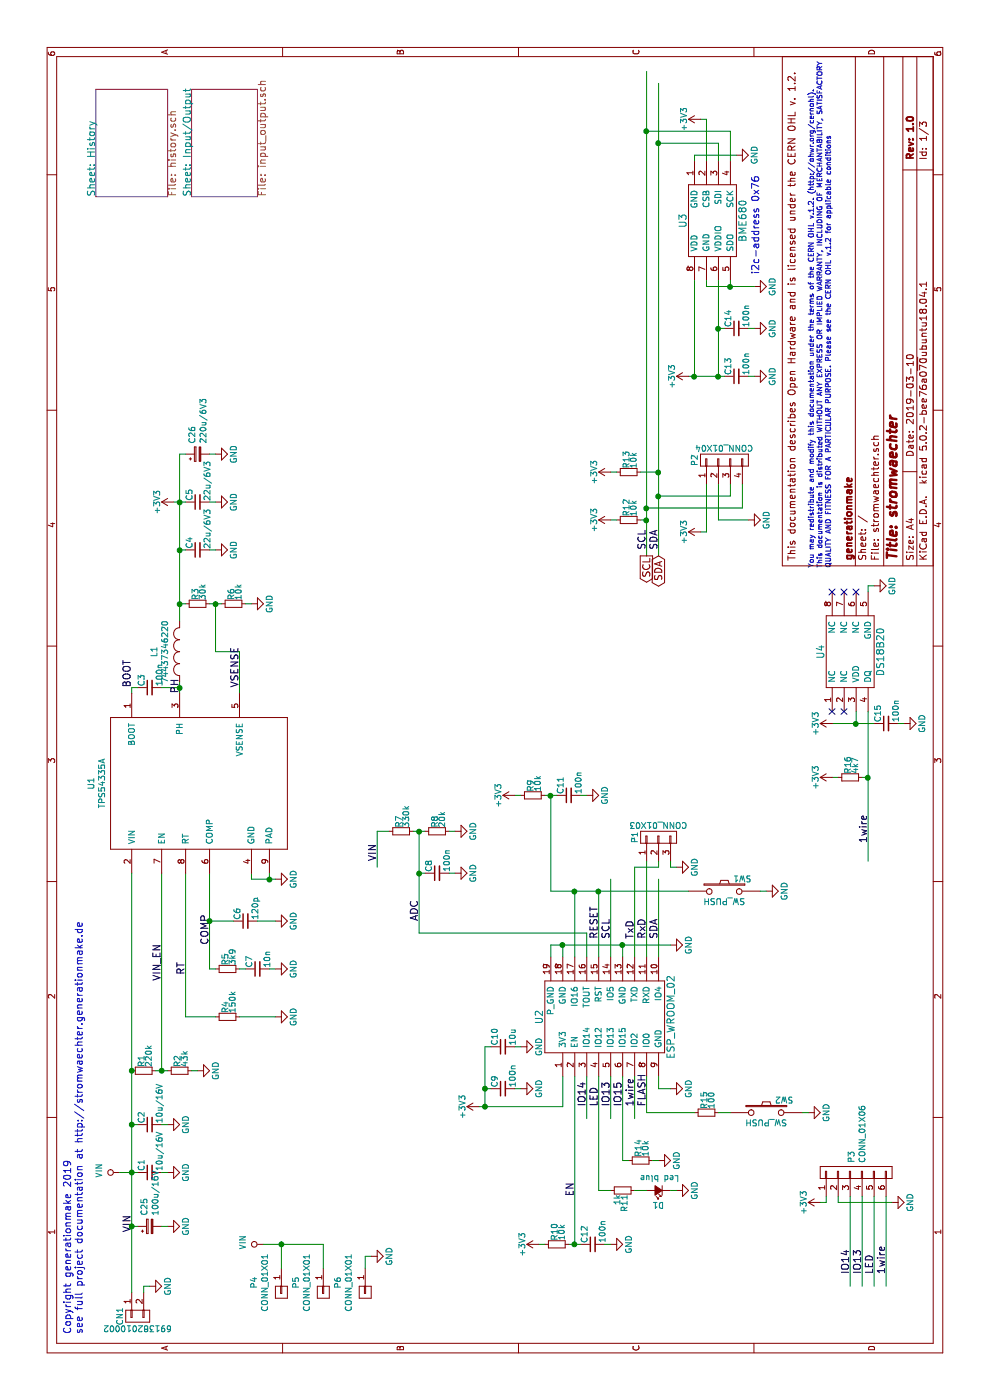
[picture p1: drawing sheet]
EESchema Schematic File Version 4
LIBS:stromwaechter-cache
EELAYER 26 0
EELAYER END
$Descr A4 11693 8268
encoding utf-8
Sheet 1 3
Title "stromwaechter"
Date "2019-03-10"
Rev "1.0"
Comp "generationmake"
Comment1 ""
Comment2 ""
Comment3 ""
Comment4 "This documentation describes Open Hardware and is licensed under the CERN OHL v. 1.2."
$EndDescr
$Comp
L CON_wuerth:691382000002 CN1
U 1 1
P 700 1150
F 0 "CN1" H 700 1300 50  0000 C CNN
F 1 "691382010002" V 800 1150 50  0000 C CNN
F 2 "CON_wuerth:WR-TBL_691382010002" H 600 1200 50  0001 C CNN
F 3 "" H 700 800 50  0000 C CNN
	1    700  1150
	-1   0    0    -1  
$EndComp
$Comp
L IC_sensor:DS18B20 U4
U 1 1
P 6250 7100
F 0 "U4" H 6250 7350 60  0000 C CNN
F 1 "DS18B20" H 6250 6850 60  0000 C CNN
F 2 "SOIC:SOIC-8_3.9x4.9mm_Pitch1.27mm" H 6150 7250 60  0001 C CNN
F 3 "" H 6250 7100 60  0000 C CNN
	1    6250 7100
	1    0    0    -1  
$EndComp
$Comp
L MODULE_compute:ESP_WROOM_02 U2
U 1 1
P 3200 5050
F 0 "U2" H 3200 5600 60  0000 C CNN
F 1 "ESP_WROOM_02" H 3200 4500 60  0000 C CNN
F 2 "MODULE_compute:ESP-WROOM-02" H 3100 5500 60  0001 C CNN
F 3 "" H 3200 5050 60  0000 C CNN
	1    3200 5050
	1    0    0    -1  
$EndComp
$Comp
L IC_sensor:BME680 U3
U 1 1
P 9850 5950
F 0 "U3" H 9850 6200 60  0000 C CNN
F 1 "BME680" H 9850 5700 60  0000 C CNN
F 2 "IC_sensor:BME680" H 9750 6100 60  0001 C CNN
F 3 "" H 9850 5950 60  0000 C CNN
	1    9850 5950
	1    0    0    -1  
$EndComp
$Comp
L power-supply:GND #PWR026
U 1 1
P 2600 5600
F 0 "#PWR026" H 2600 5350 50  0001 C CNN
F 1 "GND" H 2600 5450 50  0000 C CNN
F 2 "" H 2600 5600 50  0000 C CNN
F 3 "" H 2600 5600 50  0000 C CNN
	1    2600 5600
	1    0    0    -1  
$EndComp
$Comp
L power-supply:GND #PWR027
U 1 1
P 3800 5600
F 0 "#PWR027" H 3800 5350 50  0001 C CNN
F 1 "GND" H 3800 5450 50  0000 C CNN
F 2 "" H 3800 5600 50  0000 C CNN
F 3 "" H 3800 5600 50  0000 C CNN
	1    3800 5600
	1    0    0    -1  
$EndComp
Wire Wire Line
	3700 4600 3800 4600
Wire Wire Line
	3800 4600 3800 4700
Wire Wire Line
	2700 5500 2600 5500
Wire Wire Line
	2600 5500 2600 5600
Wire Wire Line
	3700 5200 3800 5200
Connection ~ 3800 5200
Wire Wire Line
	3700 4700 3800 4700
Connection ~ 3800 4700
$Comp
L devices:C_0603 C12
U 1 1
P 1300 4950
F 0 "C12" H 1310 5020 50  0000 L CNN
F 1 "100n" H 1310 4870 50  0000 L CNN
F 2 "capacitors:C_0603" H 1300 4800 50  0001 C CNN
F 3 "" H 1300 4950 50  0000 C CNN
	1    1300 4950
	1    0    0    -1  
$EndComp
$Comp
L devices:R_0603 R10
U 1 1
P 1300 4650
F 0 "R10" H 1330 4670 50  0000 L CNN
F 1 "10k" H 1330 4610 50  0000 L CNN
F 2 "resistors:R_0603" H 1300 4500 50  0001 C CNN
F 3 "" H 1300 4650 50  0000 C CNN
	1    1300 4650
	1    0    0    -1  
$EndComp
$Comp
L power-supply:GND #PWR022
U 1 1
P 1300 5100
F 0 "#PWR022" H 1300 4850 50  0001 C CNN
F 1 "GND" H 1300 4950 50  0000 C CNN
F 2 "" H 1300 5100 50  0000 C CNN
F 3 "" H 1300 5100 50  0000 C CNN
	1    1300 5100
	1    0    0    -1  
$EndComp
$Comp
L power-supply:+3V3 #PWR020
U 1 1
P 1300 4500
F 0 "#PWR020" H 1300 4350 50  0001 C CNN
F 1 "+3V3" H 1300 4640 50  0000 C CNN
F 2 "" H 1300 4500 50  0000 C CNN
F 3 "" H 1300 4500 50  0000 C CNN
	1    1300 4500
	1    0    0    -1  
$EndComp
$Comp
L devices:C_0603 C9
U 1 1
P 2600 4200
F 0 "C9" H 2610 4270 50  0000 L CNN
F 1 "100n" H 2610 4120 50  0000 L CNN
F 2 "capacitors:C_0603" H 2600 4050 50  0001 C CNN
F 3 "" H 2600 4200 50  0000 C CNN
	1    2600 4200
	1    0    0    -1  
$EndComp
$Comp
L devices:C_0603 C10
U 1 1
P 2950 4200
F 0 "C10" H 2960 4270 50  0000 L CNN
F 1 "10u" H 2960 4120 50  0000 L CNN
F 2 "capacitors:C_0603" H 2950 4050 50  0001 C CNN
F 3 "" H 2950 4200 50  0000 C CNN
	1    2950 4200
	1    0    0    -1  
$EndComp
$Comp
L power-supply:GND #PWR019
U 1 1
P 2950 4350
F 0 "#PWR019" H 2950 4100 50  0001 C CNN
F 1 "GND" H 2950 4200 50  0000 C CNN
F 2 "" H 2950 4350 50  0000 C CNN
F 3 "" H 2950 4350 50  0000 C CNN
	1    2950 4350
	1    0    0    -1  
$EndComp
$Comp
L power-supply:GND #PWR018
U 1 1
P 2600 4350
F 0 "#PWR018" H 2600 4100 50  0001 C CNN
F 1 "GND" H 2600 4200 50  0000 C CNN
F 2 "" H 2600 4350 50  0000 C CNN
F 3 "" H 2600 4350 50  0000 C CNN
	1    2600 4350
	1    0    0    -1  
$EndComp
$Comp
L power-supply:+3V3 #PWR016
U 1 1
P 2450 4000
F 0 "#PWR016" H 2450 3850 50  0001 C CNN
F 1 "+3V3" H 2450 4140 50  0000 C CNN
F 2 "" H 2450 4000 50  0000 C CNN
F 3 "" H 2450 4000 50  0000 C CNN
	1    2450 4000
	1    0    0    -1  
$EndComp
Wire Wire Line
	2450 4000 2450 4050
Wire Wire Line
	2450 4700 2700 4700
Wire Wire Line
	2450 4050 2600 4050
Wire Wire Line
	2950 4050 2950 4100
Connection ~ 2450 4050
Wire Wire Line
	2600 4100 2600 4050
Connection ~ 2600 4050
Wire Wire Line
	2600 4350 2600 4300
Wire Wire Line
	2950 4350 2950 4300
Wire Wire Line
	1300 4850 1300 4800
Wire Wire Line
	1300 4550 1300 4500
Wire Wire Line
	1300 5100 1300 5050
Wire Wire Line
	2700 4800 1300 4800
Connection ~ 1300 4800
$Comp
L devices:R_0603 R14
U 1 1
P 2000 5350
F 0 "R14" H 2030 5370 50  0000 L CNN
F 1 "10k" H 2030 5310 50  0000 L CNN
F 2 "resistors:R_0603" H 2000 5200 50  0001 C CNN
F 3 "" H 2000 5350 50  0000 C CNN
	1    2000 5350
	1    0    0    -1  
$EndComp
$Comp
L power-supply:GND #PWR025
U 1 1
P 2000 5500
F 0 "#PWR025" H 2000 5250 50  0001 C CNN
F 1 "GND" H 2000 5350 50  0000 C CNN
F 2 "" H 2000 5500 50  0000 C CNN
F 3 "" H 2000 5500 50  0000 C CNN
	1    2000 5500
	1    0    0    -1  
$EndComp
Wire Wire Line
	2700 5200 2000 5200
$Comp
L mechanical-connectors:CONN_01X03 P1
U 1 1
P 4700 5500
F 0 "P1" H 4700 5700 50  0000 C CNN
F 1 "CONN_01X03" V 4800 5500 50  0000 C CNN
F 2 "pin_headers:Pin_Header_Straight_1x03" H 4700 5500 50  0001 C CNN
F 3 "" H 4700 5500 50  0000 C CNN
	1    4700 5500
	1    0    0    -1  
$EndComp
$Comp
L power-supply:GND #PWR029
U 1 1
P 4450 5650
F 0 "#PWR029" H 4450 5400 50  0001 C CNN
F 1 "GND" H 4450 5500 50  0000 C CNN
F 2 "" H 4450 5650 50  0000 C CNN
F 3 "" H 4450 5650 50  0000 C CNN
	1    4450 5650
	1    0    0    -1  
$EndComp
Wire Wire Line
	3700 5400 4500 5400
Wire Wire Line
	4500 5600 4450 5600
Wire Wire Line
	4450 5600 4450 5650
Text Label 3850 5300 0    60   ~ 0
TxD
Text Label 3850 5400 0    60   ~ 0
RxD
Text Label 2450 5200 0    60   ~ 0
IO15
Text Label 1700 4800 0    60   ~ 0
EN
Wire Wire Line
	3700 5100 4350 5100
Wire Wire Line
	3700 5500 4350 5500
Text Label 3850 5100 0    60   ~ 0
SCL
Text Label 3850 5500 0    60   ~ 0
SDA
Text Label 2450 5300 0    60   ~ 0
1wire
$Comp
L devices:C_0603 C8
U 1 1
P 4400 3650
F 0 "C8" H 4410 3720 50  0000 L CNN
F 1 "100n" H 4410 3570 50  0000 L CNN
F 2 "capacitors:C_0603" H 4400 3500 50  0001 C CNN
F 3 "" H 4400 3650 50  0000 C CNN
	1    4400 3650
	1    0    0    -1  
$EndComp
$Comp
L devices:R_0603 R8
U 1 1
P 4750 3650
F 0 "R8" H 4780 3670 50  0000 L CNN
F 1 "20k" H 4780 3610 50  0000 L CNN
F 2 "resistors:R_0603" H 4750 3500 50  0001 C CNN
F 3 "" H 4750 3650 50  0000 C CNN
	1    4750 3650
	1    0    0    -1  
$EndComp
$Comp
L devices:R_0603 R7
U 1 1
P 4750 3350
F 0 "R7" H 4780 3370 50  0000 L CNN
F 1 "330k" H 4780 3310 50  0000 L CNN
F 2 "resistors:R_0603" H 4750 3200 50  0001 C CNN
F 3 "" H 4750 3350 50  0000 C CNN
	1    4750 3350
	1    0    0    -1  
$EndComp
$Comp
L power-supply:GND #PWR014
U 1 1
P 4400 3800
F 0 "#PWR014" H 4400 3550 50  0001 C CNN
F 1 "GND" H 4400 3650 50  0000 C CNN
F 2 "" H 4400 3800 50  0000 C CNN
F 3 "" H 4400 3800 50  0000 C CNN
	1    4400 3800
	1    0    0    -1  
$EndComp
$Comp
L power-supply:GND #PWR015
U 1 1
P 4750 3800
F 0 "#PWR015" H 4750 3550 50  0001 C CNN
F 1 "GND" H 4750 3650 50  0000 C CNN
F 2 "" H 4750 3800 50  0000 C CNN
F 3 "" H 4750 3800 50  0000 C CNN
	1    4750 3800
	1    0    0    -1  
$EndComp
Wire Wire Line
	4450 3150 4750 3150
Wire Wire Line
	4750 3150 4750 3250
Wire Wire Line
	4750 3550 4750 3500
Wire Wire Line
	4750 3800 4750 3750
Wire Wire Line
	4400 3800 4400 3750
Wire Wire Line
	4750 3500 4400 3500
Wire Wire Line
	3900 3500 3900 4900
Wire Wire Line
	3900 4900 3700 4900
Connection ~ 4750 3500
Wire Wire Line
	4400 3550 4400 3500
Connection ~ 4400 3500
Text Label 4500 3150 0    60   ~ 0
VIN
Text Label 4000 3500 0    60   ~ 0
ADC
$Comp
L devices:C_0603 C11
U 1 1
P 5050 4750
F 0 "C11" H 5060 4820 50  0000 L CNN
F 1 "100n" H 5060 4670 50  0000 L CNN
F 2 "capacitors:C_0603" H 5050 4600 50  0001 C CNN
F 3 "" H 5050 4750 50  0000 C CNN
	1    5050 4750
	1    0    0    -1  
$EndComp
$Comp
L devices:R_0603 R9
U 1 1
P 5050 4450
F 0 "R9" H 5080 4470 50  0000 L CNN
F 1 "10k" H 5080 4410 50  0000 L CNN
F 2 "resistors:R_0603" H 5050 4300 50  0001 C CNN
F 3 "" H 5050 4450 50  0000 C CNN
	1    5050 4450
	1    0    0    -1  
$EndComp
$Comp
L power-supply:GND #PWR021
U 1 1
P 5050 4900
F 0 "#PWR021" H 5050 4650 50  0001 C CNN
F 1 "GND" H 5050 4750 50  0000 C CNN
F 2 "" H 5050 4900 50  0000 C CNN
F 3 "" H 5050 4900 50  0000 C CNN
	1    5050 4900
	1    0    0    -1  
$EndComp
$Comp
L power-supply:+3V3 #PWR017
U 1 1
P 5050 4300
F 0 "#PWR017" H 5050 4150 50  0001 C CNN
F 1 "+3V3" H 5050 4440 50  0000 C CNN
F 2 "" H 5050 4300 50  0000 C CNN
F 3 "" H 5050 4300 50  0000 C CNN
	1    5050 4300
	1    0    0    -1  
$EndComp
Wire Wire Line
	5050 4650 5050 4600
Wire Wire Line
	5050 4350 5050 4300
Wire Wire Line
	5050 4900 5050 4850
Connection ~ 5050 4600
Wire Wire Line
	3700 5000 4250 5000
Wire Wire Line
	4250 4600 4250 4800
Wire Wire Line
	4250 4600 5050 4600
Wire Wire Line
	3700 4800 4250 4800
Connection ~ 4250 4800
Text Label 3850 5000 0    60   ~ 0
RESET
$Comp
L devices:SW_PUSH SW2
U 1 1
P 2400 6400
F 0 "SW2" H 2550 6510 50  0000 C CNN
F 1 "SW_PUSH" H 2400 6320 50  0000 C CNN
F 2 "mechanical-switches:smd_push" H 2400 6400 50  0001 C CNN
F 3 "" H 2400 6400 50  0000 C CNN
	1    2400 6400
	0    1    1    0   
$EndComp
$Comp
L devices:R_0603 R15
U 1 1
P 2400 5900
F 0 "R15" H 2430 5920 50  0000 L CNN
F 1 "100" H 2430 5860 50  0000 L CNN
F 2 "resistors:R_0603" H 2400 5750 50  0001 C CNN
F 3 "" H 2400 5900 50  0000 C CNN
	1    2400 5900
	1    0    0    -1  
$EndComp
$Comp
L power-supply:GND #PWR039
U 1 1
P 2400 6750
F 0 "#PWR039" H 2400 6500 50  0001 C CNN
F 1 "GND" H 2400 6600 50  0000 C CNN
F 2 "" H 2400 6750 50  0000 C CNN
F 3 "" H 2400 6750 50  0000 C CNN
	1    2400 6750
	1    0    0    -1  
$EndComp
$Comp
L devices:SW_PUSH SW1
U 1 1
P 4250 6050
F 0 "SW1" H 4400 6160 50  0000 C CNN
F 1 "SW_PUSH" H 4250 5970 50  0000 C CNN
F 2 "mechanical-switches:smd_push" H 4250 6050 50  0001 C CNN
F 3 "" H 4250 6050 50  0000 C CNN
	1    4250 6050
	0    1    1    0   
$EndComp
$Comp
L power-supply:GND #PWR038
U 1 1
P 4250 6400
F 0 "#PWR038" H 4250 6150 50  0001 C CNN
F 1 "GND" H 4250 6250 50  0000 C CNN
F 2 "" H 4250 6400 50  0000 C CNN
F 3 "" H 4250 6400 50  0000 C CNN
	1    4250 6400
	1    0    0    -1  
$EndComp
Connection ~ 4250 5000
Wire Wire Line
	4250 6350 4250 6400
Wire Wire Line
	2400 6750 2400 6700
Wire Wire Line
	2400 6100 2400 6000
Wire Wire Line
	2700 5400 2400 5400
Wire Wire Line
	2400 5400 2400 5800
Text Label 2450 5400 0    60   ~ 0
FLASH
$Comp
L devices:Led_Small D1
U 1 1
P 1750 5500
F 0 "D1" H 1700 5625 50  0000 L CNN
F 1 "Led blue" H 1575 5400 50  0000 L CNN
F 2 "LEDs:LED_0603" V 1750 5500 50  0001 C CNN
F 3 "" V 1750 5500 50  0000 C CNN
	1    1750 5500
	0    -1   -1   0   
$EndComp
$Comp
L devices:R_0603 R11
U 1 1
P 1750 5200
F 0 "R11" H 1780 5220 50  0000 L CNN
F 1 "1k" H 1780 5160 50  0000 L CNN
F 2 "resistors:R_0603" H 1750 5050 50  0001 C CNN
F 3 "" H 1750 5200 50  0000 C CNN
	1    1750 5200
	-1   0    0    1   
$EndComp
$Comp
L power-supply:GND #PWR028
U 1 1
P 1750 5650
F 0 "#PWR028" H 1750 5400 50  0001 C CNN
F 1 "GND" H 1750 5500 50  0000 C CNN
F 2 "" H 1750 5650 50  0000 C CNN
F 3 "" H 1750 5650 50  0000 C CNN
	1    1750 5650
	1    0    0    -1  
$EndComp
Wire Wire Line
	2350 5300 2700 5300
Text Label 2450 5000 0    60   ~ 0
LED
Wire Wire Line
	7050 5500 7550 5500
Wire Wire Line
	7050 5400 7350 5400
$Comp
L devices:R_0603 R12
U 1 1
P 7350 5250
F 0 "R12" H 7380 5270 50  0000 L CNN
F 1 "10k" H 7380 5210 50  0000 L CNN
F 2 "resistors:R_0603" H 7350 5100 50  0001 C CNN
F 3 "" H 7350 5250 50  0000 C CNN
	1    7350 5250
	1    0    0    -1  
$EndComp
$Comp
L devices:R_0603 R13
U 1 1
P 7750 5250
F 0 "R13" H 7780 5270 50  0000 L CNN
F 1 "10k" H 7780 5210 50  0000 L CNN
F 2 "resistors:R_0603" H 7750 5100 50  0001 C CNN
F 3 "" H 7750 5250 50  0000 C CNN
	1    7750 5250
	1    0    0    -1  
$EndComp
Wire Wire Line
	7350 5100 7350 5150
Wire Wire Line
	7350 5350 7350 5400
Connection ~ 7350 5400
Wire Wire Line
	7750 5100 7750 5150
Wire Wire Line
	7750 5350 7750 5500
Text Label 7100 5400 0    60   ~ 0
SCL
Text Label 7100 5500 0    60   ~ 0
SDA
$Comp
L power-supply:GND #PWR037
U 1 1
P 9300 6300
F 0 "#PWR037" H 9300 6050 50  0001 C CNN
F 1 "GND" H 9300 6150 50  0000 C CNN
F 2 "" H 9300 6300 50  0000 C CNN
F 3 "" H 9300 6300 50  0000 C CNN
	1    9300 6300
	1    0    0    -1  
$EndComp
$Comp
L devices:C_0603 C14
U 1 1
P 8950 6150
F 0 "C14" H 8960 6220 50  0000 L CNN
F 1 "100n" H 8960 6070 50  0000 L CNN
F 2 "capacitors:C_0603" H 8950 6000 50  0001 C CNN
F 3 "" H 8950 6150 50  0000 C CNN
	1    8950 6150
	1    0    0    -1  
$EndComp
$Comp
L devices:C_0603 C13
U 1 1
P 8550 6150
F 0 "C13" H 8560 6220 50  0000 L CNN
F 1 "100n" H 8560 6070 50  0000 L CNN
F 2 "capacitors:C_0603" H 8550 6000 50  0001 C CNN
F 3 "" H 8550 6150 50  0000 C CNN
	1    8550 6150
	1    0    0    -1  
$EndComp
$Comp
L power-supply:GND #PWR036
U 1 1
P 8950 6300
F 0 "#PWR036" H 8950 6050 50  0001 C CNN
F 1 "GND" H 8950 6150 50  0000 C CNN
F 2 "" H 8950 6300 50  0000 C CNN
F 3 "" H 8950 6300 50  0000 C CNN
	1    8950 6300
	1    0    0    -1  
$EndComp
$Comp
L power-supply:GND #PWR035
U 1 1
P 8550 6300
F 0 "#PWR035" H 8550 6050 50  0001 C CNN
F 1 "GND" H 8550 6150 50  0000 C CNN
F 2 "" H 8550 6300 50  0000 C CNN
F 3 "" H 8550 6300 50  0000 C CNN
	1    8550 6300
	1    0    0    -1  
$EndComp
Wire Wire Line
	8550 5750 8550 5800
Wire Wire Line
	8550 6250 8550 6300
Wire Wire Line
	8950 6300 8950 6250
Wire Wire Line
	9300 6300 9300 6100
Wire Wire Line
	9300 5900 9350 5900
Wire Wire Line
	9350 6100 9300 6100
Connection ~ 9300 6100
Wire Wire Line
	9350 6000 8950 6000
Connection ~ 8550 6000
Wire Wire Line
	8950 6050 8950 6000
Connection ~ 8950 6000
Wire Wire Line
	9350 5800 8550 5800
Connection ~ 8550 5800
Wire Wire Line
	10350 6100 10600 6100
Wire Wire Line
	10600 6100 10600 5400
Wire Wire Line
	10350 6000 10500 6000
Wire Wire Line
	10500 6000 10500 5500
$Comp
L power-supply:GND #PWR033
U 1 1
P 10400 6150
F 0 "#PWR033" H 10400 5900 50  0001 C CNN
F 1 "GND" H 10400 6000 50  0000 C CNN
F 2 "" H 10400 6150 50  0000 C CNN
F 3 "" H 10400 6150 50  0000 C CNN
	1    10400 6150
	1    0    0    -1  
$EndComp
Wire Wire Line
	10350 5900 10700 5900
Wire Wire Line
	10700 5900 10700 5850
Wire Wire Line
	10350 5800 10400 5800
Wire Wire Line
	10400 5800 10400 6150
$Comp
L devices:R_0603 R16
U 1 1
P 5200 7100
F 0 "R16" H 5230 7120 50  0000 L CNN
F 1 "4k7" H 5230 7060 50  0000 L CNN
F 2 "resistors:R_0603" H 5200 6950 50  0001 C CNN
F 3 "" H 5200 7100 50  0000 C CNN
	1    5200 7100
	1    0    0    -1  
$EndComp
$Comp
L devices:C_0603 C15
U 1 1
P 5650 7400
F 0 "C15" H 5660 7470 50  0000 L CNN
F 1 "100n" H 5660 7320 50  0000 L CNN
F 2 "capacitors:C_0603" H 5650 7250 50  0001 C CNN
F 3 "" H 5650 7400 50  0000 C CNN
	1    5650 7400
	1    0    0    -1  
$EndComp
$Comp
L power-supply:GND #PWR045
U 1 1
P 5650 7550
F 0 "#PWR045" H 5650 7300 50  0001 C CNN
F 1 "GND" H 5650 7400 50  0000 C CNN
F 2 "" H 5650 7550 50  0000 C CNN
F 3 "" H 5650 7550 50  0000 C CNN
	1    5650 7550
	1    0    0    -1  
$EndComp
$Comp
L power-supply:GND #PWR043
U 1 1
P 6800 7300
F 0 "#PWR043" H 6800 7050 50  0001 C CNN
F 1 "GND" H 6800 7150 50  0000 C CNN
F 2 "" H 6800 7300 50  0000 C CNN
F 3 "" H 6800 7300 50  0000 C CNN
	1    6800 7300
	1    0    0    -1  
$EndComp
Wire Wire Line
	4500 7250 5200 7250
Wire Wire Line
	5200 7200 5200 7250
Connection ~ 5200 7250
Wire Wire Line
	5200 7000 5200 6950
Wire Wire Line
	5650 6950 5650 7150
Wire Wire Line
	5750 7150 5650 7150
Connection ~ 5650 7150
Wire Wire Line
	5650 7500 5650 7550
Wire Wire Line
	6750 7250 6800 7250
Wire Wire Line
	6800 7250 6800 7300
NoConn ~ 6750 6950
NoConn ~ 6750 7050
NoConn ~ 6750 7150
NoConn ~ 5750 7050
NoConn ~ 5750 6950
Text Label 4650 7250 0    60   ~ 0
1wire
$Comp
L power-supply:GND #PWR02
U 1 1
P 950 1250
F 0 "#PWR02" H 950 1000 50  0001 C CNN
F 1 "GND" H 950 1100 50  0000 C CNN
F 2 "" H 950 1250 50  0000 C CNN
F 3 "" H 950 1250 50  0000 C CNN
	1    950  1250
	1    0    0    -1  
$EndComp
Wire Wire Line
	900  1200 950  1200
Wire Wire Line
	950  1200 950  1250
Text Label 1400 1100 0    60   ~ 0
VIN
Text Notes 9400 6350 0    60   ~ 0
i2c-address 0x76
Wire Wire Line
	7650 6100 7550 6100
Wire Wire Line
	7550 6100 7550 5500
Connection ~ 7550 5500
Wire Wire Line
	7650 6200 7450 6200
Wire Wire Line
	7450 6200 7450 5400
$Comp
L power-supply:GND #PWR034
U 1 1
P 7350 6250
F 0 "#PWR034" H 7350 6000 50  0001 C CNN
F 1 "GND" H 7350 6100 50  0000 C CNN
F 2 "" H 7350 6250 50  0000 C CNN
F 3 "" H 7350 6250 50  0000 C CNN
	1    7350 6250
	1    0    0    -1  
$EndComp
Wire Wire Line
	7650 6000 7350 6000
Wire Wire Line
	7350 6000 7350 6250
Wire Wire Line
	7650 5900 7250 5900
Wire Wire Line
	7250 5900 7250 5850
$Comp
L devices:C_0603 C6
U 1 1
P 4000 2050
F 0 "C6" H 4010 2120 50  0000 L CNN
F 1 "120p" H 4010 1970 50  0000 L CNN
F 2 "capacitors:C_0603" H 4000 1900 50  0001 C CNN
F 3 "" H 4000 2050 50  0000 C CNN
	1    4000 2050
	1    0    0    -1  
$EndComp
$Comp
L devices:R_0603 R5
U 1 1
P 3600 1900
F 0 "R5" H 3630 1920 50  0000 L CNN
F 1 "3k9" H 3630 1860 50  0000 L CNN
F 2 "resistors:R_0603" H 3600 1750 50  0001 C CNN
F 3 "" H 3600 1900 50  0000 C CNN
	1    3600 1900
	1    0    0    -1  
$EndComp
$Comp
L devices:C_0603 C7
U 1 1
P 3600 2150
F 0 "C7" H 3610 2220 50  0000 L CNN
F 1 "10n" H 3610 2070 50  0000 L CNN
F 2 "capacitors:C_0603" H 3600 2000 50  0001 C CNN
F 3 "" H 3600 2150 50  0000 C CNN
	1    3600 2150
	1    0    0    -1  
$EndComp
$Comp
L power-supply:GND #PWR013
U 1 1
P 4350 2300
F 0 "#PWR013" H 4350 2050 50  0001 C CNN
F 1 "GND" H 4350 2150 50  0000 C CNN
F 2 "" H 4350 2300 50  0000 C CNN
F 3 "" H 4350 2300 50  0000 C CNN
	1    4350 2300
	1    0    0    -1  
$EndComp
$Comp
L power-supply:GND #PWR011
U 1 1
P 3600 2300
F 0 "#PWR011" H 3600 2050 50  0001 C CNN
F 1 "GND" H 3600 2150 50  0000 C CNN
F 2 "" H 3600 2300 50  0000 C CNN
F 3 "" H 3600 2300 50  0000 C CNN
	1    3600 2300
	1    0    0    -1  
$EndComp
$Comp
L power-supply:GND #PWR012
U 1 1
P 4000 2300
F 0 "#PWR012" H 4000 2050 50  0001 C CNN
F 1 "GND" H 4000 2150 50  0000 C CNN
F 2 "" H 4000 2300 50  0000 C CNN
F 3 "" H 4000 2300 50  0000 C CNN
	1    4000 2300
	1    0    0    -1  
$EndComp
$Comp
L power-supply:GND #PWR010
U 1 1
P 3200 2300
F 0 "#PWR010" H 3200 2050 50  0001 C CNN
F 1 "GND" H 3200 2150 50  0000 C CNN
F 2 "" H 3200 2300 50  0000 C CNN
F 3 "" H 3200 2300 50  0000 C CNN
	1    3200 2300
	1    0    0    -1  
$EndComp
$Comp
L devices:R_0603 R4
U 1 1
P 3200 1900
F 0 "R4" H 3230 1920 50  0000 L CNN
F 1 "150k" H 3230 1860 50  0000 L CNN
F 2 "resistors:R_0603" H 3200 1750 50  0001 C CNN
F 3 "" H 3200 1900 50  0000 C CNN
	1    3200 1900
	1    0    0    -1  
$EndComp
Wire Wire Line
	4400 1550 3200 1550
Wire Wire Line
	3200 1550 3200 1800
Wire Wire Line
	3600 1750 4000 1750
Wire Wire Line
	3600 1750 3600 1800
Wire Wire Line
	4000 1950 4000 1750
Connection ~ 4000 1750
Wire Wire Line
	4400 2100 4350 2100
Wire Wire Line
	4350 2100 4350 2250
Wire Wire Line
	4400 2250 4350 2250
Connection ~ 4350 2250
Wire Wire Line
	4000 2300 4000 2150
Wire Wire Line
	3600 2300 3600 2250
Wire Wire Line
	3600 2050 3600 2000
Wire Wire Line
	3200 2300 3200 2000
$Comp
L devices:R_0603 R2
U 1 1
P 2750 1500
F 0 "R2" H 2780 1520 50  0000 L CNN
F 1 "43k" H 2780 1460 50  0000 L CNN
F 2 "resistors:R_0603" H 2750 1350 50  0001 C CNN
F 3 "" H 2750 1500 50  0000 C CNN
	1    2750 1500
	1    0    0    -1  
$EndComp
$Comp
L devices:R_0603 R1
U 1 1
P 2750 1200
F 0 "R1" H 2780 1220 50  0000 L CNN
F 1 "220k" H 2780 1160 50  0000 L CNN
F 2 "resistors:R_0603" H 2750 1050 50  0001 C CNN
F 3 "" H 2750 1200 50  0000 C CNN
	1    2750 1200
	1    0    0    -1  
$EndComp
$Comp
L power-supply:GND #PWR06
U 1 1
P 2750 1650
F 0 "#PWR06" H 2750 1400 50  0001 C CNN
F 1 "GND" H 2750 1500 50  0000 C CNN
F 2 "" H 2750 1650 50  0000 C CNN
F 3 "" H 2750 1650 50  0000 C CNN
	1    2750 1650
	1    0    0    -1  
$EndComp
Wire Wire Line
	4400 1350 2750 1350
Wire Wire Line
	2750 1300 2750 1350
Connection ~ 2750 1350
Wire Wire Line
	2750 1600 2750 1650
$Comp
L devices:C_0805 C2
U 1 1
P 2300 1250
F 0 "C2" H 2310 1320 50  0000 L CNN
F 1 "10u/16V" H 2310 1170 50  0000 L CNN
F 2 "capacitors:C_0805" H 2300 1100 50  0001 C CNN
F 3 "" H 2300 1250 50  0000 C CNN
	1    2300 1250
	1    0    0    -1  
$EndComp
$Comp
L devices:C_0805 C1
U 1 1
P 1900 1250
F 0 "C1" H 1910 1320 50  0000 L CNN
F 1 "10u/16V" H 1910 1170 50  0000 L CNN
F 2 "capacitors:C_0805" H 1900 1100 50  0001 C CNN
F 3 "" H 1900 1250 50  0000 C CNN
	1    1900 1250
	1    0    0    -1  
$EndComp
$Comp
L power-supply:GND #PWR04
U 1 1
P 2300 1400
F 0 "#PWR04" H 2300 1150 50  0001 C CNN
F 1 "GND" H 2300 1250 50  0000 C CNN
F 2 "" H 2300 1400 50  0000 C CNN
F 3 "" H 2300 1400 50  0000 C CNN
	1    2300 1400
	1    0    0    -1  
$EndComp
$Comp
L power-supply:GND #PWR03
U 1 1
P 1900 1400
F 0 "#PWR03" H 1900 1150 50  0001 C CNN
F 1 "GND" H 1900 1250 50  0000 C CNN
F 2 "" H 1900 1400 50  0000 C CNN
F 3 "" H 1900 1400 50  0000 C CNN
	1    1900 1400
	1    0    0    -1  
$EndComp
Wire Wire Line
	1900 1400 1900 1350
Wire Wire Line
	2300 1400 2300 1350
Wire Wire Line
	2300 1150 2300 1100
Connection ~ 2300 1100
Wire Wire Line
	1900 1150 1900 1100
Connection ~ 1900 1100
$Comp
L devices:C_0805 C4
U 1 1
P 7100 1650
F 0 "C4" H 7110 1720 50  0000 L CNN
F 1 "22u/6V3" H 7110 1570 50  0000 L CNN
F 2 "capacitors:C_0805" H 7100 1500 50  0001 C CNN
F 3 "" H 7100 1650 50  0000 C CNN
	1    7100 1650
	1    0    0    -1  
$EndComp
$Comp
L devices:C_0805 C5
U 1 1
P 7500 1650
F 0 "C5" H 7510 1720 50  0000 L CNN
F 1 "22u/6V3" H 7510 1570 50  0000 L CNN
F 2 "capacitors:C_0805" H 7500 1500 50  0001 C CNN
F 3 "" H 7500 1650 50  0000 C CNN
	1    7500 1650
	1    0    0    -1  
$EndComp
$Comp
L power-supply:+3V3 #PWR05
U 1 1
P 7500 1450
F 0 "#PWR05" H 7500 1300 50  0001 C CNN
F 1 "+3V3" H 7500 1590 50  0000 C CNN
F 2 "" H 7500 1450 50  0000 C CNN
F 3 "" H 7500 1450 50  0000 C CNN
	1    7500 1450
	1    0    0    -1  
$EndComp
$Comp
L power-supply:GND #PWR07
U 1 1
P 7100 1800
F 0 "#PWR07" H 7100 1550 50  0001 C CNN
F 1 "GND" H 7100 1650 50  0000 C CNN
F 2 "" H 7100 1800 50  0000 C CNN
F 3 "" H 7100 1800 50  0000 C CNN
	1    7100 1800
	1    0    0    -1  
$EndComp
$Comp
L power-supply:GND #PWR08
U 1 1
P 7500 1800
F 0 "#PWR08" H 7500 1550 50  0001 C CNN
F 1 "GND" H 7500 1650 50  0000 C CNN
F 2 "" H 7500 1800 50  0000 C CNN
F 3 "" H 7500 1800 50  0000 C CNN
	1    7500 1800
	1    0    0    -1  
$EndComp
$Comp
L devices:R_0603 R3
U 1 1
P 6650 1650
F 0 "R3" H 6680 1670 50  0000 L CNN
F 1 "30k" H 6680 1610 50  0000 L CNN
F 2 "resistors:R_0603" H 6650 1500 50  0001 C CNN
F 3 "" H 6650 1650 50  0000 C CNN
	1    6650 1650
	1    0    0    -1  
$EndComp
$Comp
L devices:R_0603 R6
U 1 1
P 6650 1950
F 0 "R6" H 6680 1970 50  0000 L CNN
F 1 "10k" H 6680 1910 50  0000 L CNN
F 2 "resistors:R_0603" H 6650 1800 50  0001 C CNN
F 3 "" H 6650 1950 50  0000 C CNN
	1    6650 1950
	1    0    0    -1  
$EndComp
$Comp
L power-supply:GND #PWR09
U 1 1
P 6650 2100
F 0 "#PWR09" H 6650 1850 50  0001 C CNN
F 1 "GND" H 6650 1950 50  0000 C CNN
F 2 "" H 6650 2100 50  0000 C CNN
F 3 "" H 6650 2100 50  0000 C CNN
	1    6650 2100
	1    0    0    -1  
$EndComp
$Comp
L devices:C_0603 C3
U 1 1
P 5950 1250
F 0 "C3" H 5960 1320 50  0000 L CNN
F 1 "100n" H 5960 1170 50  0000 L CNN
F 2 "capacitors:C_0603" H 5950 1100 50  0001 C CNN
F 3 "" H 5950 1250 50  0000 C CNN
	1    5950 1250
	1    0    0    -1  
$EndComp
Wire Wire Line
	6500 1500 6650 1500
Wire Wire Line
	7500 1450 7500 1500
Wire Wire Line
	6000 1500 5950 1500
Wire Wire Line
	5950 1100 5950 1150
Wire Wire Line
	5950 1100 5900 1100
Wire Wire Line
	5950 1350 5950 1500
Connection ~ 5950 1500
Wire Wire Line
	6650 1550 6650 1500
Connection ~ 6650 1500
Wire Wire Line
	7100 1550 7100 1500
Connection ~ 7100 1500
Connection ~ 7500 1500
Wire Wire Line
	7500 1750 7500 1800
Wire Wire Line
	7100 1750 7100 1800
Wire Wire Line
	6650 1750 6650 1800
Wire Wire Line
	6650 2050 6650 2100
Wire Wire Line
	6650 1800 6250 1800
Wire Wire Line
	6250 1800 6250 2000
Wire Wire Line
	6250 2000 5900 2000
Connection ~ 6650 1800
$Sheet
S 10050 800  900  600 
U 5B55EC3A
F0 "History" 60
F1 "history.sch" 60
$EndSheet
Wire Wire Line
	3700 5300 4450 5300
Wire Wire Line
	4450 5300 4450 5500
Wire Wire Line
	4450 5500 4500 5500
Wire Wire Line
	3800 5200 3800 5600
Wire Wire Line
	3800 4700 3800 5200
Wire Wire Line
	2450 4050 2450 4700
Wire Wire Line
	2600 4050 2950 4050
Wire Wire Line
	1300 4800 1300 4750
Wire Wire Line
	4750 3500 4750 3450
Wire Wire Line
	4400 3500 3900 3500
Wire Wire Line
	5050 4600 5050 4550
Wire Wire Line
	4250 4800 4250 5000
Wire Wire Line
	4250 5000 4250 5750
Wire Wire Line
	7350 5400 7450 5400
Wire Wire Line
	9300 6100 9300 5900
Wire Wire Line
	8550 6000 8550 6050
Wire Wire Line
	8950 6000 8550 6000
Wire Wire Line
	8550 5800 8550 6000
Wire Wire Line
	10600 5400 11100 5400
Wire Wire Line
	10500 5500 11000 5500
Wire Wire Line
	5200 7250 5750 7250
Wire Wire Line
	5650 7150 5650 7300
Wire Wire Line
	7550 5500 7750 5500
Wire Wire Line
	4000 1750 4400 1750
Wire Wire Line
	4350 2250 4350 2300
Wire Wire Line
	2750 1350 2750 1400
Wire Wire Line
	1900 1100 2300 1100
Wire Wire Line
	5950 1500 5900 1500
Wire Wire Line
	6650 1500 7100 1500
Wire Wire Line
	7100 1500 7500 1500
Wire Wire Line
	7500 1500 7500 1550
Wire Wire Line
	6650 1800 6650 1850
Wire Wire Line
	2300 1100 2750 1100
Wire Wire Line
	2000 5500 2000 5450
Wire Wire Line
	2000 5250 2000 5200
Wire Wire Line
	1750 5650 1750 5600
Wire Wire Line
	1750 5400 1750 5300
Wire Wire Line
	1750 5100 1750 5000
Wire Wire Line
	1750 5000 2700 5000
$Sheet
S 10050 1600 900  550 
U 5C578147
F0 "Input/Output" 60
F1 "input_output.sch" 60
$EndSheet
Wire Wire Line
	7450 5400 10600 5400
Connection ~ 7450 5400
Connection ~ 10600 5400
Wire Wire Line
	10500 5500 7750 5500
Connection ~ 10500 5500
Connection ~ 7750 5500
$Comp
L power-supply:+3V3 #PWR041
U 1 1
P 5200 6950
F 0 "#PWR041" H 5200 6800 50  0001 C CNN
F 1 "+3V3" H 5200 7090 50  0000 C CNN
F 2 "" H 5200 6950 50  0000 C CNN
F 3 "" H 5200 6950 50  0000 C CNN
	1    5200 6950
	1    0    0    -1  
$EndComp
$Comp
L power-supply:+3V3 #PWR042
U 1 1
P 5650 6950
F 0 "#PWR042" H 5650 6800 50  0001 C CNN
F 1 "+3V3" H 5650 7090 50  0000 C CNN
F 2 "" H 5650 6950 50  0000 C CNN
F 3 "" H 5650 6950 50  0000 C CNN
	1    5650 6950
	1    0    0    -1  
$EndComp
$Comp
L power-supply:+3V3 #PWR023
U 1 1
P 7350 5100
F 0 "#PWR023" H 7350 4950 50  0001 C CNN
F 1 "+3V3" H 7350 5240 50  0000 C CNN
F 2 "" H 7350 5100 50  0000 C CNN
F 3 "" H 7350 5100 50  0000 C CNN
	1    7350 5100
	1    0    0    -1  
$EndComp
$Comp
L power-supply:+3V3 #PWR024
U 1 1
P 7750 5100
F 0 "#PWR024" H 7750 4950 50  0001 C CNN
F 1 "+3V3" H 7750 5240 50  0000 C CNN
F 2 "" H 7750 5100 50  0000 C CNN
F 3 "" H 7750 5100 50  0000 C CNN
	1    7750 5100
	1    0    0    -1  
$EndComp
$Comp
L power-supply:+3V3 #PWR030
U 1 1
P 8550 5750
F 0 "#PWR030" H 8550 5600 50  0001 C CNN
F 1 "+3V3" H 8550 5890 50  0000 C CNN
F 2 "" H 8550 5750 50  0000 C CNN
F 3 "" H 8550 5750 50  0000 C CNN
	1    8550 5750
	1    0    0    -1  
$EndComp
$Comp
L power-supply:+3V3 #PWR031
U 1 1
P 7250 5850
F 0 "#PWR031" H 7250 5700 50  0001 C CNN
F 1 "+3V3" H 7250 5990 50  0000 C CNN
F 2 "" H 7250 5850 50  0000 C CNN
F 3 "" H 7250 5850 50  0000 C CNN
	1    7250 5850
	1    0    0    -1  
$EndComp
$Comp
L power-supply:+3V3 #PWR032
U 1 1
P 10700 5850
F 0 "#PWR032" H 10700 5700 50  0001 C CNN
F 1 "+3V3" H 10700 5990 50  0000 C CNN
F 2 "" H 10700 5850 50  0000 C CNN
F 3 "" H 10700 5850 50  0000 C CNN
	1    10700 5850
	1    0    0    -1  
$EndComp
Wire Wire Line
	900  1100 1450 1100
$Comp
L voltage-regulators:TPS54335A U1
U 1 1
P 5150 1600
F 0 "U1" H 5150 2440 50  0000 C CNN
F 1 "TPS54335A" H 5150 2349 50  0000 C CNN
F 2 "SOIC:SOIC-8-1EP_3.9x4.9mm_Pitch1.27mm" H 5050 1500 50  0001 C CNN
F 3 "" H 5150 1600 50  0001 C CNN
	1    5150 1600
	1    0    0    -1  
$EndComp
$Comp
L L_power:74437346220 L1
U 1 1
P 6250 1500
F 0 "L1" H 6250 1715 50  0000 C CNN
F 1 "74437346220" H 6250 1624 50  0000 C CNN
F 2 "L_power:WE-LHMI70xx" H 6250 1624 50  0001 C CNN
F 3 "" H 6250 1500 50  0000 C CNN
	1    6250 1500
	1    0    0    -1  
$EndComp
$Comp
L mechanical-connectors:CONN_01X04 P2
U 1 1
P 7850 6050
F 0 "P2" H 7850 6300 50  0000 C CNN
F 1 "CONN_01X04" V 7950 6050 50  0000 C CNN
F 2 "pin_headers:Pin_Header_Straight_1x04" H 7850 6050 50  0001 C CNN
F 3 "" H 7850 6050 50  0000 C CNN
	1    7850 6050
	1    0    0    -1  
$EndComp
$Comp
L mechanical-connectors:CONN_01X06 P3
U 1 1
P 1900 7150
F 0 "P3" H 1978 7191 50  0000 L CNN
F 1 "CONN_01X06" H 1978 7100 50  0000 L CNN
F 2 "pin_headers:Pin_Header_Straight_1x06" H 1900 7150 50  0001 C CNN
F 3 "" H 1900 7150 50  0000 C CNN
	1    1900 7150
	1    0    0    -1  
$EndComp
$Comp
L power-supply:GND #PWR044
U 1 1
P 1650 7450
F 0 "#PWR044" H 1650 7200 50  0001 C CNN
F 1 "GND" H 1650 7300 50  0000 C CNN
F 2 "" H 1650 7450 50  0000 C CNN
F 3 "" H 1650 7450 50  0000 C CNN
	1    1650 7450
	1    0    0    -1  
$EndComp
$Comp
L power-supply:+3V3 #PWR040
U 1 1
P 1650 6850
F 0 "#PWR040" H 1650 6700 50  0001 C CNN
F 1 "+3V3" H 1650 6990 50  0000 C CNN
F 2 "" H 1650 6850 50  0000 C CNN
F 3 "" H 1650 6850 50  0000 C CNN
	1    1650 6850
	1    0    0    -1  
$EndComp
Wire Wire Line
	1700 6900 1650 6900
Wire Wire Line
	1650 6900 1650 6850
Wire Wire Line
	1700 7000 1650 7000
Wire Wire Line
	1650 7000 1650 7450
Wire Wire Line
	950  7100 1700 7100
Wire Wire Line
	950  7200 1700 7200
Wire Wire Line
	950  7300 1700 7300
Wire Wire Line
	950  7400 1700 7400
Text Label 1050 7100 0    60   ~ 0
IO14
Text Label 1050 7200 0    60   ~ 0
IO13
Text Label 1050 7300 0    60   ~ 0
LED
Text Label 1050 7400 0    60   ~ 0
1wire
Wire Wire Line
	2350 4900 2700 4900
Wire Wire Line
	2350 5100 2700 5100
Text Label 2450 4900 0    60   ~ 0
IO14
Text Label 2450 5100 0    60   ~ 0
IO13
Text GLabel 7050 5500 0    60   BiDi ~ 0
SDA
Text GLabel 7050 5400 0    60   Output ~ 0
SCL
$Comp
L power-supply:VIN #PWR01
U 1 1
P 1900 1000
F 0 "#PWR01" H 1900 850 50  0001 C CNN
F 1 "VIN" H 1917 1173 50  0000 C CNN
F 2 "" H 1900 1000 50  0000 C CNN
F 3 "" H 1900 1000 50  0000 C CNN
	1    1900 1000
	1    0    0    -1  
$EndComp
Wire Wire Line
	1900 1000 1900 1100
Connection ~ 2750 1100
Wire Wire Line
	2750 1100 4400 1100
Text Label 3500 1350 0    60   ~ 0
VIN_EN
Text Label 3550 1550 0    60   ~ 0
RT
Text Label 3800 1750 0    60   ~ 0
COMP
Text Label 5950 2000 0    60   ~ 0
VSENSE
Text Label 5950 1100 0    60   ~ 0
BOOT
Text Label 5900 1500 0    60   ~ 0
PH
$Comp
L mechanical-connectors:CONN_01X01 P5
U 1 1
P 900 2700
F 0 "P5" H 819 2475 50  0000 C CNN
F 1 "CONN_01X01" H 819 2566 50  0000 C CNN
F 2 "MECH_wuerth_press-fit:WP-BUTR_7461084" H 819 2567 50  0001 C CNN
F 3 "" H 900 2700 50  0000 C CNN
	1    900  2700
	-1   0    0    1   
$EndComp
$Comp
L mechanical-connectors:CONN_01X01 P4
U 1 1
P 900 2350
F 0 "P4" H 819 2125 50  0000 C CNN
F 1 "CONN_01X01" H 819 2216 50  0000 C CNN
F 2 "MECH_wuerth_press-fit:WP-BUTR_7461084" H 819 2217 50  0001 C CNN
F 3 "" H 900 2350 50  0000 C CNN
	1    900  2350
	-1   0    0    1   
$EndComp
$Comp
L mechanical-connectors:CONN_01X01 P6
U 1 1
P 900 3050
F 0 "P6" H 819 2825 50  0000 C CNN
F 1 "CONN_01X01" H 819 2916 50  0000 C CNN
F 2 "MECH_wuerth_press-fit:WP-BUTR_7461084" H 819 2917 50  0001 C CNN
F 3 "" H 900 3050 50  0000 C CNN
	1    900  3050
	-1   0    0    1   
$EndComp
$Comp
L power-supply:GND #PWR099
U 1 1
P 1200 3100
F 0 "#PWR099" H 1200 2850 50  0001 C CNN
F 1 "GND" H 1200 2950 50  0000 C CNN
F 2 "" H 1200 3100 50  0000 C CNN
F 3 "" H 1200 3100 50  0000 C CNN
	1    1200 3100
	1    0    0    -1  
$EndComp
$Comp
L power-supply:VIN #PWR098
U 1 1
P 1300 2200
F 0 "#PWR098" H 1300 2050 50  0001 C CNN
F 1 "VIN" H 1317 2373 50  0000 C CNN
F 2 "" H 1300 2200 50  0000 C CNN
F 3 "" H 1300 2200 50  0000 C CNN
	1    1300 2200
	1    0    0    -1  
$EndComp
Wire Wire Line
	1100 2700 1300 2700
Wire Wire Line
	1300 2700 1300 2350
Wire Wire Line
	1100 2350 1300 2350
Connection ~ 1300 2350
Wire Wire Line
	1300 2350 1300 2200
Wire Wire Line
	1100 3050 1200 3050
Wire Wire Line
	1200 3050 1200 3100
$Comp
L devices:CP_Small C25
U 1 1
P 1450 1250
F 0 "C25" H 1538 1296 50  0000 L CNN
F 1 "100u/16V" H 1538 1205 50  0000 L CNN
F 2 "capacitors:c_elec_5x5.8" H 1538 1159 50  0001 L CNN
F 3 "" H 1450 1250 50  0000 C CNN
	1    1450 1250
	1    0    0    -1  
$EndComp
$Comp
L devices:CP_Small C26
U 1 1
P 7900 1650
F 0 "C26" H 7988 1696 50  0000 L CNN
F 1 "220u/6V3" H 7988 1605 50  0000 L CNN
F 2 "capacitors:c_elec_5x5.8" H 7900 1650 50  0001 C CNN
F 3 "" H 7900 1650 50  0000 C CNN
	1    7900 1650
	1    0    0    -1  
$EndComp
$Comp
L power-supply:GND #PWR0113
U 1 1
P 7900 1800
F 0 "#PWR0113" H 7900 1550 50  0001 C CNN
F 1 "GND" H 7900 1650 50  0000 C CNN
F 2 "" H 7900 1800 50  0000 C CNN
F 3 "" H 7900 1800 50  0000 C CNN
	1    7900 1800
	1    0    0    -1  
$EndComp
Wire Wire Line
	7900 1550 7900 1500
Wire Wire Line
	7900 1500 7500 1500
Wire Wire Line
	7900 1750 7900 1800
$Comp
L power-supply:GND #PWR0112
U 1 1
P 1450 1400
F 0 "#PWR0112" H 1450 1150 50  0001 C CNN
F 1 "GND" H 1450 1250 50  0000 C CNN
F 2 "" H 1450 1400 50  0000 C CNN
F 3 "" H 1450 1400 50  0000 C CNN
	1    1450 1400
	1    0    0    -1  
$EndComp
Wire Wire Line
	1450 1400 1450 1350
Wire Wire Line
	1450 1150 1450 1100
Connection ~ 1450 1100
Wire Wire Line
	1450 1100 1900 1100
Text Notes 550  700  0    60   ~ 0
Copyright generationmake 2019\nsee full project documentation at http://stromwaechter.generationmake.de
Text Notes 6950 6950 0    43   ~ 0
You may redistribute and modify this documentation under the terms of the CERN OHL v.1.2. (http://ohwr.org/cernohl).\nThis documentation is distributed WITHOUT ANY EXPRESS OR IMPLIED WARRANTY, INCLUDING OF MERCHANTABILITY, SATISFACTORY\nQUALITY AND FITNESS FOR A PARTICULAR PURPOSE. Please see the CERN OHL v.1.2 for applicable conditions
$EndSCHEMATC
